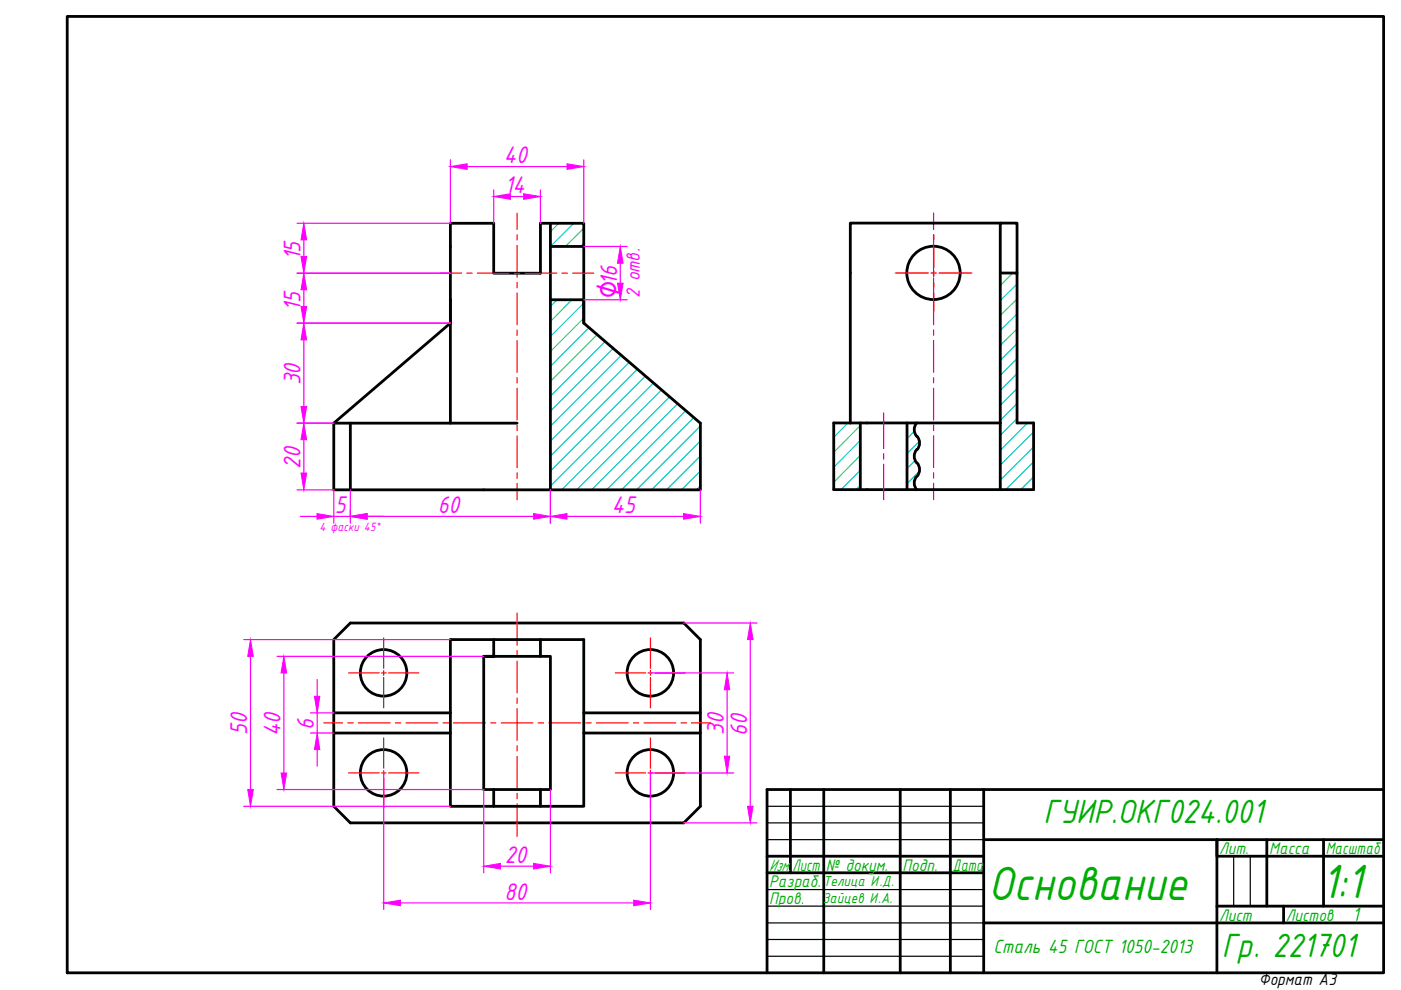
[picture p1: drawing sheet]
<svg xmlns="http://www.w3.org/2000/svg" width="297mm" height="210mm" viewBox="0 0 297 210" stroke-linecap="round" stroke-linejoin="round" font-family="sans-serif">
<!-- layer: 0 -->
<g fill="none" stroke="#000" stroke-width=".59">
<path d="M14.3 3.5h279.1v202.8h-279.1zM116.7 52.3h7.1M116.7 47.3v56.6M123.8 52.3v16.2l24.7 21.2v14.2h-31.8M123.8 52.3v-5h-9.2v10.6h-9.9v-10.6h-9.2v42.4M212.1 57.9h3.5v31.8h3.5v14.1h-42.3v-14.1h35.3M212.1 57.9v-10.6h3.5v10.6M212.1 47.3h-31.8v42.4M212.1 57.9v45.9M95.5 68.5l-24.7 21.2v14.2h45.9M116.7 63.6h7.1v4.9M70.8 89.7h38.8"/>
<path d="M74.3 89.7v14.2M182.4 89.7v14.1M192.3 89.7v14.1M194.4 89.7a2.14 2.14 0 0 0 0 2.8M194.4 95.3a2.14 2.14 0 0 0 0 2.8M194.4 92.5a2.14 2.14 0 0 1 0 2.9M194.4 98.1a2.14 2.14 0 0 1 0 2.9M194.4 101a2.14 2.14 0 0 0 0 2.8M70.8 135.6l3.5-3.5h70.7l3.5 3.5v35.4l-3.5 3.5h-70.7l-3.5-3.5zM95.5 135.6h28.3v35.4h-28.3zM104.7 135.6v3.6h-2.1h14.1v28.2h-14.1v-28.2M114.6 135.6v3.6"/>
<path d="M70.8 151.1h24.7M70.8 155.4h24.7M123.8 151.1h24.7M123.8 155.4h24.7M104.7 167.4v3.6M114.6 167.4v3.6M167.6 167.4v17.7M174.7 167.4v38.9M190.9 167.4v38.9M201.5 167.4v38.9M208.6 167.4v38.9M208.6 178h84.8"/>
<path d="M268.6 178v14.1M280.6 178v14.1M293.4 167.4h-130.8v38.9M162.6 181.5h46M162.6 185.1h46M208.6 195.7h84.8M258 192.1h35.4M272.1 192.1v3.6M293.4 181.5h-35.4v-3.5v28.3"/>
<circle cx="197.9" cy="57.9" r="5.7"/>
<circle cx="81.3" cy="142.7" r="4.9"/>
<circle cx="137.9" cy="142.7" r="4.9"/>
<circle cx="81.3" cy="163.9" r="4.9"/>
<circle cx="137.9" cy="163.9" r="4.9"/>
</g>
<path d="M162.6 171h46M162.6 174.5h46M162.6 178h46M162.6 188.6h46M162.6 192.1h46M162.6 199.2h46M162.6 195.7h46M261.6 181.5v10.6M265.1 181.5v10.6M162.6 202.7h46" fill="none" stroke="#000" stroke-width=".25"/>
<g fill="none" stroke="#00c7c7" stroke-width=".25">
<path d="M118.5 47.3l-1.8 1.8M121.7 47.3l-5 5M123.8 48.4l-3.9 3.9M123.8 51.6l-.8 .7M214.7 57.9l-2.6 2.7M118.1 63.6l-1.4 1.4M121.3 63.6l-4.6 4.6M123.8 64.3l-7.1 7M123.8 67.5l-7.1 7M124.9 69.5l-8.2 8.2M126.6 71l-9.9 9.9M128.3 72.4l-11.6 11.6"/>
<path d="M130 73.9l-13.3 13.3M131.7 75.3l-15 15.1M133.4 76.8l-16.7 16.7M135.1 78.3l-18.4 18.4M136.8 79.7l-20.1 20.2M215.6 60.2l-3.5 3.5M215.6 63.4l-3.5 3.5M215.6 66.6l-3.5 3.5M215.6 69.7l-3.5 3.6M215.6 72.9l-3.5 3.5M215.6 76l-3.5 3.6M215.6 79.2l-3.5 3.6"/>
<path d="M138.5 81.2l-21.8 21.9M140.3 82.6l-21.2 21.3M142 84.1l-19.8 19.8M143.7 85.6l-18.3 18.3M145.4 87.1l-16.8 16.8M147.1 88.5l-15.3 15.4M148.5 90.3l-13.6 13.6M148.5 93.5l-10.4 10.4M148.5 96.7l-7.2 7.2M148.5 99.8l-4 4.1M179.8 89.7l-3 3M182.4 90.2l-5.6 5.7"/>
<path d="M182.4 93.4l-5.6 5.7M182.4 96.6l-5.6 5.6M182.4 99.8l-4.1 4M192.5 89.7l-.2 .1M193.9 91.4l-1.6 1.6M194 97.6l-1.7 1.8M194.9 93.6l-2.6 2.6M194.9 99.9l-2.6 2.6M215.6 82.4l-3.5 3.6M215.6 85.6l-3.5 3.5M215.6 88.7l-3.5 3.6M217.8 89.7l-5.7 5.8"/>
<path d="M219.1 91.6l-7 7M219.1 94.8l-7 7M219.1 97.9l-5.9 5.9M148.5 103l-.9 .9M182.4 102.9l-.9 .9M194.3 103.7l-.1 .1M219.1 101.1l-2.7 2.7"/>
</g>
<g fill="none" stroke="#f00" stroke-width=".25">
<path d="M93.4 57.9h4.5M99 57.9h1.1M101.2 57.9h6.7M109.1 57.9h1.1M109.6 45.2v3.5M109.6 49.8v1.1M109.6 52v6.8M109.6 59.9v1.1M111.3 57.9h6.8M119.2 57.9h1.1M121.4 57.9h4.5M189.8 57.9h7"/>
<path d="M197.4 57.9h1.1M197.9 45.2v3.5M197.9 49.8v8.9M197.9 59v9.8M199.1 57.9h7M109.6 62.1v6.7M109.6 70v1.1M109.6 72.2v6.8M197.9 69.9v1.2M197.9 72.2v6.7M109.6 80.1v1.1M109.6 82.3v6.7"/>
<path d="M109.6 90.2v1.1M109.6 92.4v6.8M187.4 87.6v7.5M187.4 96.2v1.1M187.4 98.4v7.5M197.9 80.1v1.1M197.9 82.3v6.7M197.9 90.1v1.2M197.9 92.4v6.7M109.6 100.3v1.1M109.6 102.5v3.5M197.9 100.2v1.2"/>
<path d="M197.9 102.5v3.4M81.4 135.3v6.4M109.6 130v6.8M109.6 137.9v1.1M137.9 135.3v6.4M68.7 153.3h3.9M73.7 153.3h1.2M73.9 142.7h6.5M76 153.3h6.7M80.9 142.7h1M81.4 142.2v1M81.4 143.7v6.4"/>
<path d="M81.4 156.5v6.4M82.4 142.7h6.4M83.8 153.3h1.1M86.1 153.3h6.7M93.9 153.3h1.2M96.2 153.3h6.7M104 153.3h1.1M106.3 153.3h6.7M109.6 140.2v6.7M109.6 148v1.2M109.6 150.3v6.7M109.6 158.1v1.1"/>
<path d="M114.1 153.3h1.1M116.4 153.3h6.7M124.2 153.3h1.1M126.4 153.3h6.8M130.5 142.7h6.4M134.3 153.3h1.1M136.6 153.3h6.7M137.4 142.7h1M137.9 142.2v1M137.9 143.7v6.4M137.9 156.5v6.4M138.9 142.7h6.4"/>
<path d="M144.4 153.3h1.1M146.6 153.3h4M73.9 163.9h6.5M80.9 163.9h1M81.4 163.4v1M81.4 164.9v6.4M82.4 163.9h6.4M109.6 160.4v6.7M109.6 168.2v1.1M109.6 170.4v6.9M130.5 163.9h6.4M137.4 163.9h1"/>
<path d="M137.9 163.4v1M137.9 164.9v6.4M138.9 163.9h6.4"/>
</g>
<g fill="none" stroke="#f0f" stroke-width=".25">
<path d="M95.5 33.9v13.4h-32.5M99 35.3h21.2M123.8 33.9v13.4M63 57.9h32.5M64.4 50.9v3.5M104.7 40.3v7M108.2 41.7h2.8M114.6 40.3v7M123.8 52.3h9.2M131.5 55.8v4.2M63 68.5h32.5M64.4 61.4v3.6"/>
<path d="M64.4 72.1v14.1M123.8 63.6h9.2M63 89.7h7.8M64.4 93.2v7.1M63 103.9h7.8v7M63.7 109.5h3.5M70.8 109.5h3.5M74.3 103.9v7M77.8 109.5h35.3M116.7 103.9v7M120.2 109.5h24.7M148.5 103.9v7"/>
<path d="M51.7 135.6h43.8M53.1 139.2v28.2M58.7 139.2h43.9M145 132.1h15.5M159.1 135.6v35.4M60.2 142.7v21.2M65.8 151.1h5M65.8 155.4h5M67.3 144.1v3.5M67.3 151.1v4.3M67.3 158.9v3.5M137.9 142.7h17.7"/>
<path d="M154.2 146.2v14.1M51.7 171h43.8M58.7 167.4h43.9v17.7M81.4 163.9v28.9M116.7 167.4v17.7M145 174.5h15.5M155.6 163.9h-17.7v28.9M84.9 191.4h49.5M106.1 183.7h7"/>
</g>
<g fill="#f0f" stroke="#f0f" stroke-width=".21">
<path d="M130.9 60h1.2l-.6 3.6z"/>
<path d="M131.5 52.3l.6 3.5h-1.2z"/>
<path d="M116.7 109.5l3.5-.6v1.2z"/>
<path d="M144.9 108.9l3.6 .6-3.6 .6z"/>
<path d="M104.7 41.7l3.5-.6v1.2z"/>
<path d="M111 41.1l3.6 .6-3.6 .6z"/>
<path d="M95.5 35.3l3.5-.6v1.2z"/>
<path d="M120.2 34.7l3.6 .6-3.6 .6z"/>
<path d="M67.2 108.9l3.6 .6-3.6 .6z"/>
<path d="M74.3 109.5l3.5-.6v1.2z"/>
<path d="M113.1 108.9l3.6 .6-3.6 .6z"/>
<path d="M81.4 191.4l3.5-.5v1.1z"/>
<path d="M134.4 190.9l3.5 .5-3.5 .6z"/>
<path d="M102.6 183.7l3.5-.6v1.1z"/>
<path d="M113.1 183.1l3.6 .6-3.6 .5z"/>
<path d="M66.7 147.6h1.1l-.5 3.5z"/>
<path d="M67.3 155.4l.5 3.5h-1.1z"/>
<path d="M60.2 139.2l.6 3.5h-1.2z"/>
<path d="M59.6 163.9h1.2l-.6 3.5z"/>
<path d="M53.1 135.6l.6 3.6h-1.2z"/>
<path d="M52.5 167.4h1.2l-.6 3.6z"/>
<path d="M63.8 100.3h1.2l-.6 3.6z"/>
<path d="M64.4 89.7l.6 3.5h-1.2z"/>
<path d="M63.8 86.2h1.2l-.6 3.5z"/>
<path d="M64.4 68.5l.6 3.6h-1.2z"/>
<path d="M63.8 65h1.2l-.6 3.5z"/>
<path d="M64.4 57.9l.6 3.5h-1.2z"/>
<path d="M63.8 54.4h1.2l-.6 3.5z"/>
<path d="M64.4 47.3l.6 3.6h-1.2z"/>
<path d="M154.2 142.7l.5 3.5h-1.1z"/>
<path d="M153.6 160.3h1.1l-.5 3.6z"/>
<path d="M159.1 132.1l.6 3.5h-1.2z"/>
<path d="M158.5 171h1.2l-.6 3.5z"/>
</g>
<g font-size="11" fill="#00ad00">
<text x="209.5" y="190.7">Основание</text>
<text x="280.2" y="190.4">1:1</text>
</g>
<text font-size="7.7" fill="#f0f" x="131.4" y="64.1" transform="rotate(-90 131.4 64.1)">∅</text>
<g font-size="7.7" fill="#00ad00">
<text x="221.3" y="174.5">ГУИР.ОКГ024.001</text>
<text x="259" y="202.9">Гр. 221701</text>
</g>
<g font-size="5.5" fill="#f0f">
<text x="106.8" y="34.6">40</text>
<text x="107" y="41">14</text>
<text x="63.7" y="55.2" transform="rotate(-90 63.7 55.2)">15</text>
<text x="63.7" y="65.8" transform="rotate(-90 63.7 65.8)">15</text>
<text x="130.8" y="60.5" transform="rotate(-90 130.8 60.5)">16</text>
<text x="63.7" y="81.7" transform="rotate(-90 63.7 81.7)">30</text>
<text x="63.7" y="99.4" transform="rotate(-90 63.7 99.4)">20</text>
<text x="71" y="108.8">5</text>
<text x="92.8" y="108.8">60</text>
<text x="129.7" y="108.8">45</text>
<text x="52.4" y="155.9" transform="rotate(-90 52.4 155.9)">50</text>
<text x="66.5" y="154.8" transform="rotate(-90 66.5 154.8)">6</text>
<text x="153.4" y="155.9" transform="rotate(-90 153.4 155.9)">30</text>
<text x="158.4" y="156" transform="rotate(-90 158.4 156)">60</text>
<text x="59.5" y="156.1" transform="rotate(-90 59.5 156.1)">40</text>
<text x="107" y="182.9">20</text>
<text x="107" y="190.7">80</text>
</g>
<text font-size="4.4" fill="#f0f" x="135.6" y="63.1" transform="rotate(-90 135.6 63.1)">2 отв.</text>
<g font-size="4.4" fill="#00ad00">
<text x="286.8" y="195.2">1</text>
<text x="210.6" y="202.1">Сталь 45 ГОСТ 1050-2013</text>
</g>
<g font-size="3.8" fill="#00ad00">
<text x="163.1" y="184.6">Изм.</text>
<text x="168" y="184.6">Лист</text>
<text x="175.1" y="184.6">№ докум.</text>
<text x="191.4" y="184.6">Подп.</text>
<text x="202" y="184.6">Дата</text>
<text x="258.5" y="181">Лит.</text>
<text x="269.1" y="181">Масса</text>
<text x="281.1" y="181">Масштаб</text>
<text x="163.1" y="188.1">Разраб.</text>
<text x="163.1" y="191.7">Пров.</text>
<text x="258.5" y="195.2">Лист</text>
<text x="272.6" y="195.2">Листов</text>
</g>
<text font-size="3.8" x="266.9" y="208.9">Формат А3</text>
<g font-size="3.3" fill="#00ad00">
<text x="174.4" y="191.4">Зайцев И.А.</text>
<text x="174.5" y="187.8">Телица И.Д.</text>
</g>
<text font-size="2.7" fill="#f0f" x="67.8" y="112.5">4 фаски 45°</text>
</svg>
